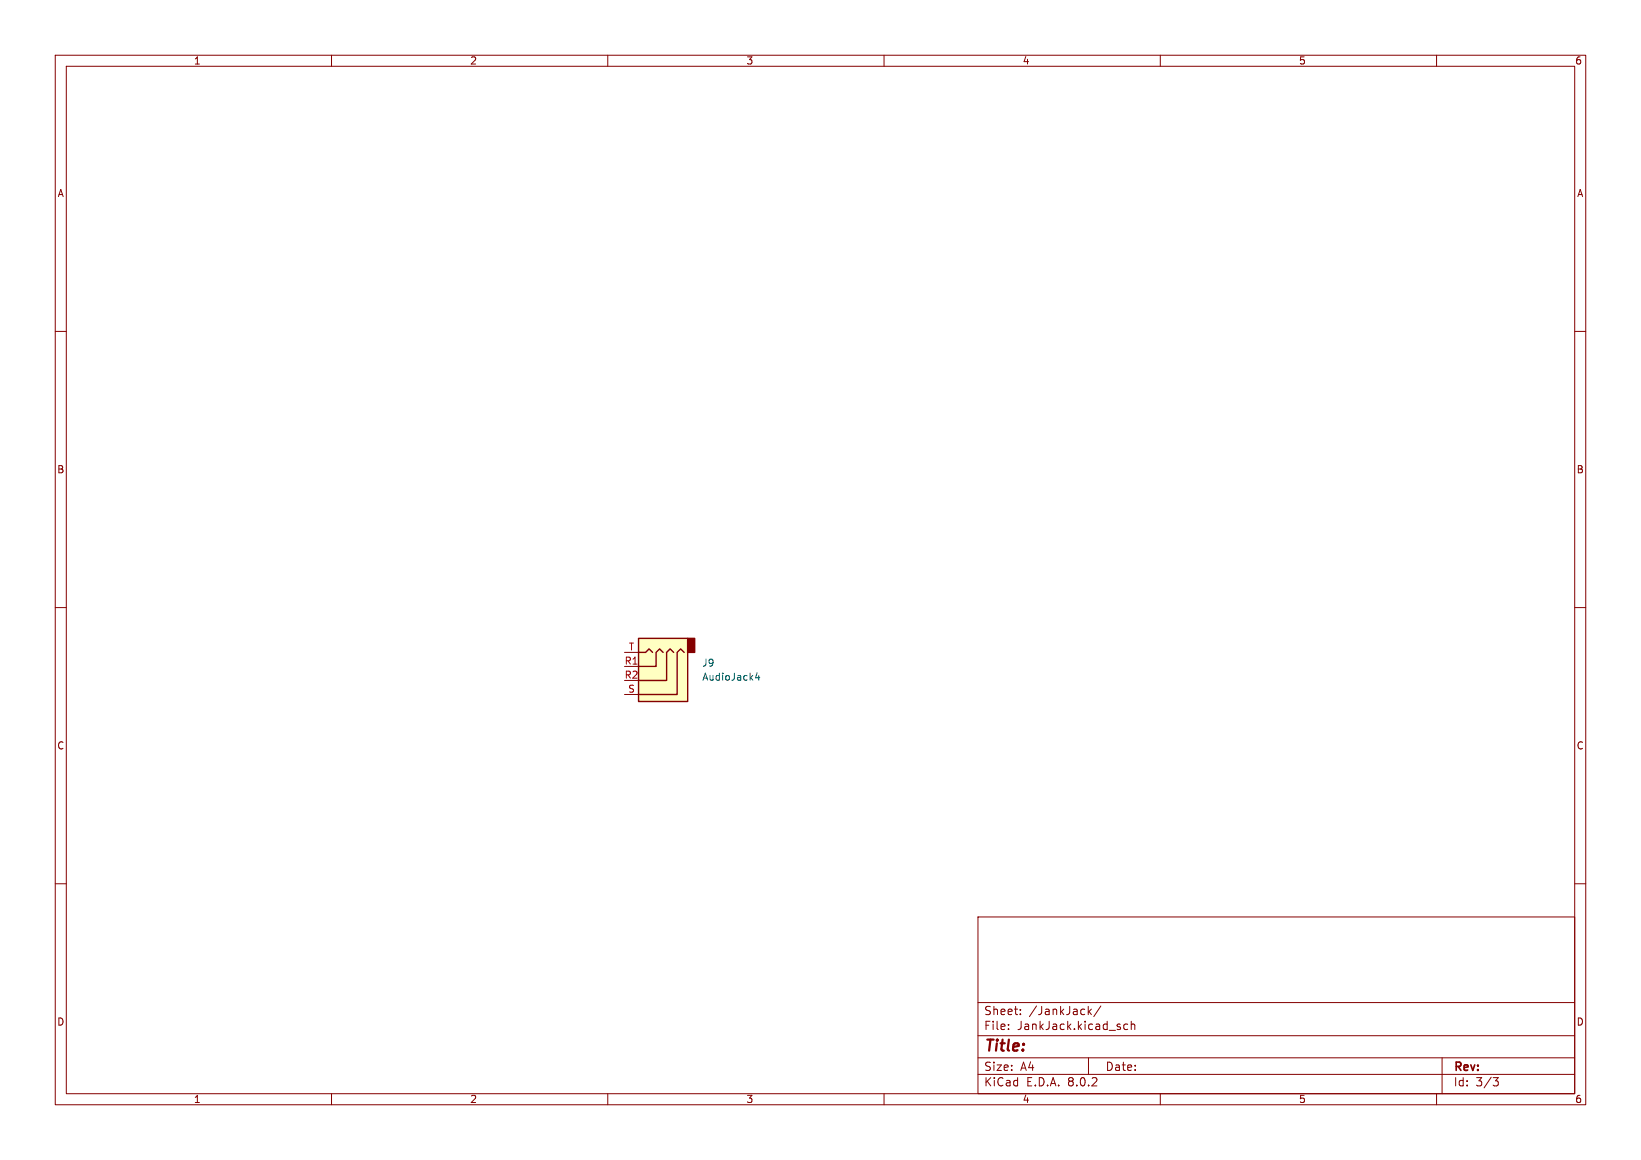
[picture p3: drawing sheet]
<svg xmlns="http://www.w3.org/2000/svg" width="297mm" height="210mm" viewBox="0 0 297 210" stroke-linecap="round" stroke-linejoin="round" font-family="sans-serif">
<g fill="none" stroke="#840000" stroke-width=".18">
<path d="M10 10h277v190h-277zM12 12h273v186h-273zM60 10v2M110 10v2M160 10v2M210 10v2M260 10v2M10 60h2M285 60h2M10 110h2M285 110h2M10 160h2"/>
<path d="M285 160h2M177 166h108v32h-108zM60 198v2M110 198v2M160 198v2M177 194.5h108M177 191.5h108M177 187.5h108M177 181.5h108M182.5 186.3v.1M182.5 185.5v.1M184.7 183.6v.1"/>
<path d="M184.7 182.8v.1M197 182.2v1.5M197 191.5v3M197.1 183.1l.4 .6M197.5 182.7l-.5 .6M199.2 182.1l-1.2 2M204.1 185.5l-.4-.1-.3 .3v.4l.1 .2h.6M204.7 185.5l.3-.1 .3 .1 .1 .9M204.7 184.9v1.5M210 198v2M260 198v2M261 191.5v6.5"/>
<path d="M270.2 195.1h1l-.5 .6 .4 .1 .1 .5-.3 .3h-.4"/>
</g>
<path d="M115.6 115.6h8.9v11.4h-8.9z" fill="#ffffc2"/>
<path d="M124.5 115.6h1.2v2.5h-1.2z" fill="#840000" stroke="#840000" stroke-width=".25"/>
<path d="M115.6 115.6h8.9v11.4h-8.9zM115.6 118.1h1.2l.7-.6 .6 .6M120 118.1l-.6-.6-.7 .6v2.6h-3.1M121.9 118.1l-.6-.6-.7 .6v5.1h-5M123.8 118.1l-.6-.6-.6 .6v7.6h-7" fill="none" stroke="#840000" stroke-width=".25"/>
<path d="M113 118.1h2.6M113 120.7h2.6M113 125.7h2.6" fill="none" stroke="#840000" stroke-width=".18"/>
<path d="M137 121.8l-.3 .9h.8M137.3 122.3v.8" fill="none" stroke="#006464" stroke-width=".18"/>
<text font-size="2.8" fill="#840000" x="178" y="190.9">Title:</text>
<g font-size="2.1" fill="#840000">
<text x="178" y="184">Sheet:</text>
<text x="186.2" y="184">/JankJack/</text>
<text x="178" y="186.7">File:</text>
<text x="184.1" y="186.7">JankJack.kicad_sch</text>
<text x="178" y="196.9">KiCad</text>
<text x="178" y="194.1">Size:</text>
<text x="184.7" y="194.1">A4</text>
<text x="185.7" y="196.9">E.D.A.</text>
<text x="193.3" y="196.9">8.0.2</text>
<text x="200" y="194.1">Date:</text>
<text x="263" y="194.3">Rev:</text>
<text x="263" y="196.9">Id:</text>
<text x="267.1" y="196.9">3/3</text>
</g>
<g font-size="1.8" fill="#840000">
<text x="35" y="11.9">1</text>
<text x="85" y="11.9">2</text>
<text x="135" y="11.9">3</text>
<text x="185" y="11.9">4</text>
<text x="235" y="11.9">5</text>
<text x="285" y="11.9">6</text>
<text x="10.3" y="35.9">A</text>
<text x="285.3" y="35.9">A</text>
<text x="10.3" y="85.9">B</text>
<text x="285.3" y="85.9">B</text>
<text x="10.3" y="135.9">C</text>
<text x="285.3" y="135.9">C</text>
<text x="10.3" y="185.9">D</text>
<text x="285.3" y="185.9">D</text>
<text x="35" y="199.9">1</text>
<text x="85" y="199.9">2</text>
<text x="135" y="199.9">3</text>
<text x="185" y="199.9">4</text>
<text x="235" y="199.9">5</text>
<text x="285" y="199.9">6</text>
</g>
<g font-size="1.8" fill="#a90000">
<text x="113.7" y="117.9">T</text>
<text x="113" y="120.4">R1</text>
<text x="113" y="122.9">R2</text>
<text x="113.6" y="125.5">S</text>
</g>
<g font-size="1.8" fill="#006464">
<text x="127" y="120.9">J9</text>
<text x="127" y="123.4">AudioJack4</text>
</g>
</svg>
